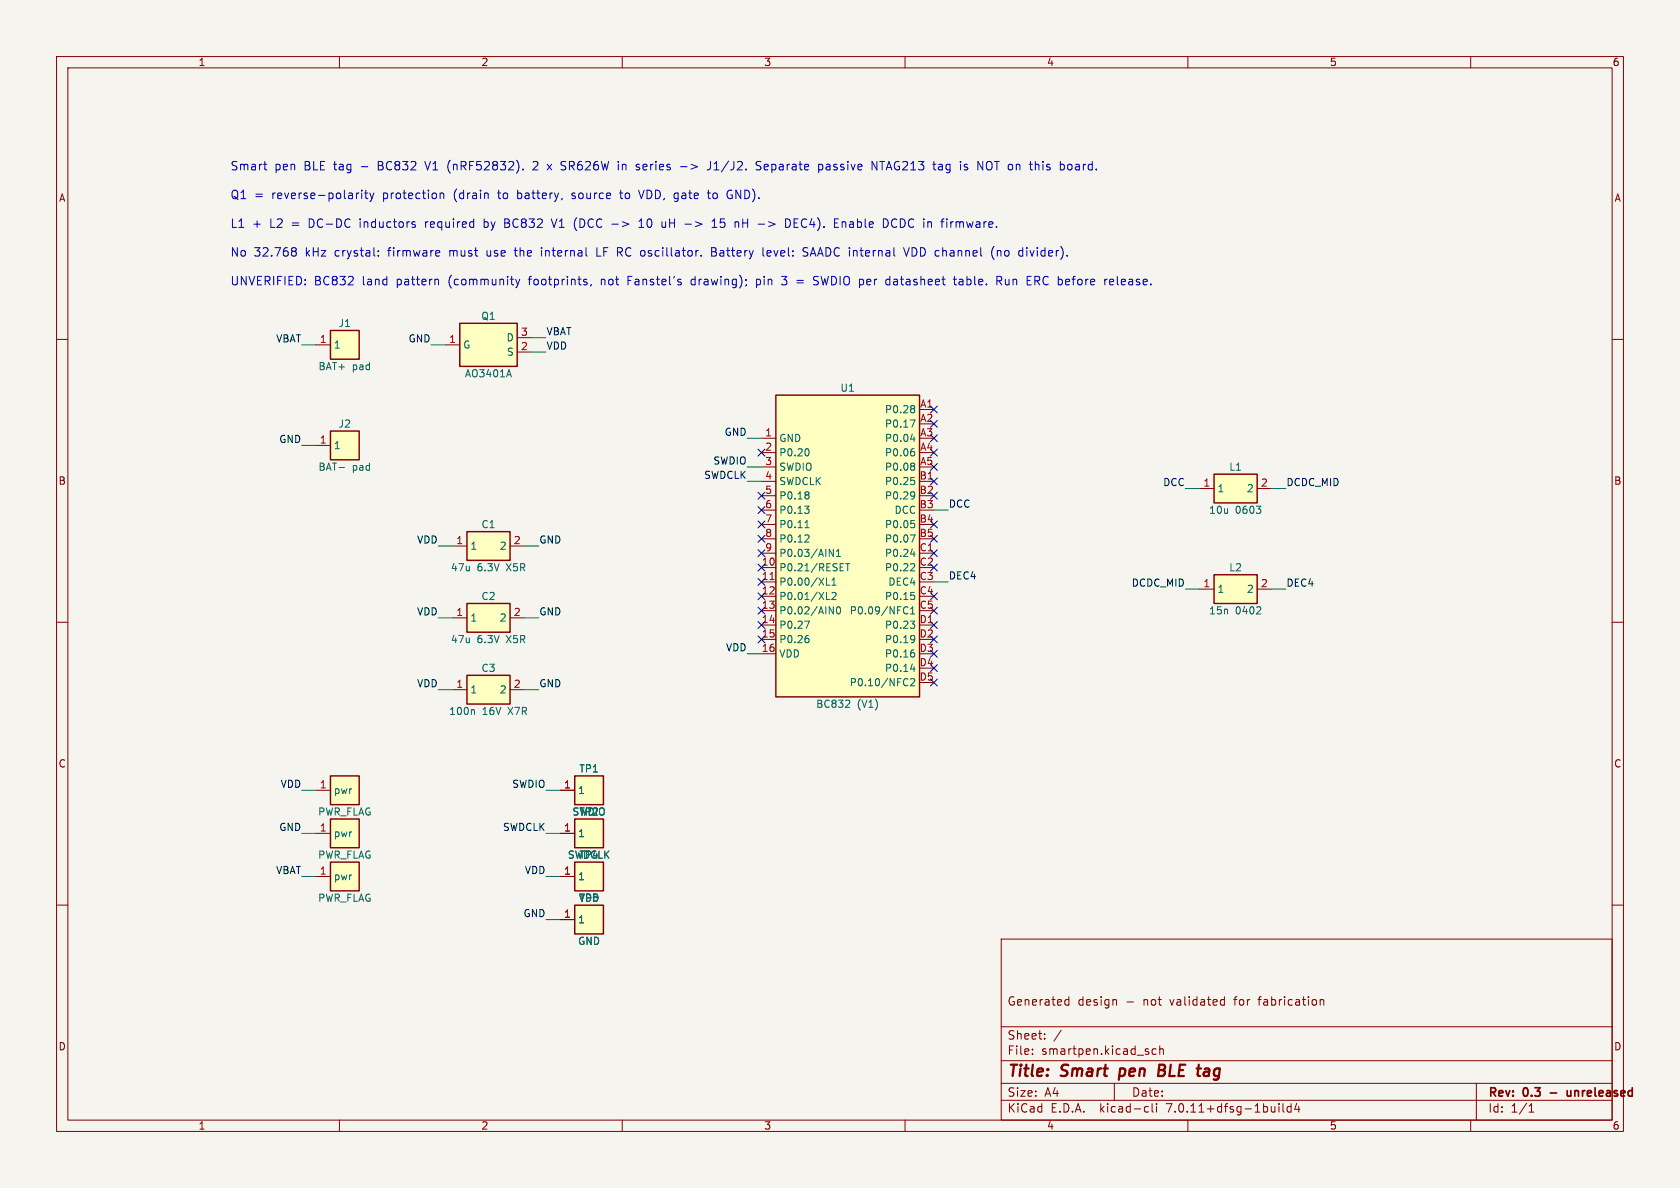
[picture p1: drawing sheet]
(kicad_sch (version 20230121) (generator eeschema)
 (paper "A4")
 (title_block (title "Smart pen BLE tag") (rev "0.3 - unreleased") (comment 1 "Generated design - not validated for fabrication"))
 (lib_symbols
  (symbol "smartpen:BC832_V1" (pin_names (offset 0.508)) (in_bom yes) (on_board yes)
   (property "Reference" "U" (at 0 27.94 0) (effects (font (size 1.27 1.27))))
   (property "Value" "BC832_V1" (at 0 -27.94 0) (effects (font (size 1.27 1.27))))
   (property "Footprint" "" (at 0 0 0) (effects (font (size 1.27 1.27)) hide))
   (property "Datasheet" "" (at 0 0 0) (effects (font (size 1.27 1.27)) hide))
   (symbol "BC832_V1_0_1" (rectangle (start -12.70 26.67) (end 12.70 -26.67) (stroke (width 0.254) (type default)) (fill (type background))))
   (symbol "BC832_V1_1_1"
    (pin power_in line (at -15.24 19.05 0) (length 2.54) (name "GND" (effects (font (size 1.27 1.27)))) (number "1" (effects (font (size 1.27 1.27)))))
    (pin bidirectional line (at -15.24 16.51 0) (length 2.54) (name "P0.20" (effects (font (size 1.27 1.27)))) (number "2" (effects (font (size 1.27 1.27)))))
    (pin bidirectional line (at -15.24 13.97 0) (length 2.54) (name "SWDIO" (effects (font (size 1.27 1.27)))) (number "3" (effects (font (size 1.27 1.27)))))
    (pin bidirectional line (at -15.24 11.43 0) (length 2.54) (name "SWDCLK" (effects (font (size 1.27 1.27)))) (number "4" (effects (font (size 1.27 1.27)))))
    (pin bidirectional line (at -15.24 8.89 0) (length 2.54) (name "P0.18" (effects (font (size 1.27 1.27)))) (number "5" (effects (font (size 1.27 1.27)))))
    (pin bidirectional line (at -15.24 6.35 0) (length 2.54) (name "P0.13" (effects (font (size 1.27 1.27)))) (number "6" (effects (font (size 1.27 1.27)))))
    (pin bidirectional line (at -15.24 3.81 0) (length 2.54) (name "P0.11" (effects (font (size 1.27 1.27)))) (number "7" (effects (font (size 1.27 1.27)))))
    (pin bidirectional line (at -15.24 1.27 0) (length 2.54) (name "P0.12" (effects (font (size 1.27 1.27)))) (number "8" (effects (font (size 1.27 1.27)))))
    (pin bidirectional line (at -15.24 -1.27 0) (length 2.54) (name "P0.03/AIN1" (effects (font (size 1.27 1.27)))) (number "9" (effects (font (size 1.27 1.27)))))
    (pin bidirectional line (at -15.24 -3.81 0) (length 2.54) (name "P0.21/RESET" (effects (font (size 1.27 1.27)))) (number "10" (effects (font (size 1.27 1.27)))))
    (pin bidirectional line (at -15.24 -6.35 0) (length 2.54) (name "P0.00/XL1" (effects (font (size 1.27 1.27)))) (number "11" (effects (font (size 1.27 1.27)))))
    (pin bidirectional line (at -15.24 -8.89 0) (length 2.54) (name "P0.01/XL2" (effects (font (size 1.27 1.27)))) (number "12" (effects (font (size 1.27 1.27)))))
    (pin bidirectional line (at -15.24 -11.43 0) (length 2.54) (name "P0.02/AIN0" (effects (font (size 1.27 1.27)))) (number "13" (effects (font (size 1.27 1.27)))))
    (pin bidirectional line (at -15.24 -13.97 0) (length 2.54) (name "P0.27" (effects (font (size 1.27 1.27)))) (number "14" (effects (font (size 1.27 1.27)))))
    (pin bidirectional line (at -15.24 -16.51 0) (length 2.54) (name "P0.26" (effects (font (size 1.27 1.27)))) (number "15" (effects (font (size 1.27 1.27)))))
    (pin power_in line (at -15.24 -19.05 0) (length 2.54) (name "VDD" (effects (font (size 1.27 1.27)))) (number "16" (effects (font (size 1.27 1.27)))))
    (pin bidirectional line (at 15.24 24.13 180) (length 2.54) (name "P0.28" (effects (font (size 1.27 1.27)))) (number "A1" (effects (font (size 1.27 1.27)))))
    (pin bidirectional line (at 15.24 21.59 180) (length 2.54) (name "P0.17" (effects (font (size 1.27 1.27)))) (number "A2" (effects (font (size 1.27 1.27)))))
    (pin bidirectional line (at 15.24 19.05 180) (length 2.54) (name "P0.04" (effects (font (size 1.27 1.27)))) (number "A3" (effects (font (size 1.27 1.27)))))
    (pin bidirectional line (at 15.24 16.51 180) (length 2.54) (name "P0.06" (effects (font (size 1.27 1.27)))) (number "A4" (effects (font (size 1.27 1.27)))))
    (pin bidirectional line (at 15.24 13.97 180) (length 2.54) (name "P0.08" (effects (font (size 1.27 1.27)))) (number "A5" (effects (font (size 1.27 1.27)))))
    (pin bidirectional line (at 15.24 11.43 180) (length 2.54) (name "P0.25" (effects (font (size 1.27 1.27)))) (number "B1" (effects (font (size 1.27 1.27)))))
    (pin bidirectional line (at 15.24 8.89 180) (length 2.54) (name "P0.29" (effects (font (size 1.27 1.27)))) (number "B2" (effects (font (size 1.27 1.27)))))
    (pin passive line (at 15.24 6.35 180) (length 2.54) (name "DCC" (effects (font (size 1.27 1.27)))) (number "B3" (effects (font (size 1.27 1.27)))))
    (pin bidirectional line (at 15.24 3.81 180) (length 2.54) (name "P0.05" (effects (font (size 1.27 1.27)))) (number "B4" (effects (font (size 1.27 1.27)))))
    (pin bidirectional line (at 15.24 1.27 180) (length 2.54) (name "P0.07" (effects (font (size 1.27 1.27)))) (number "B5" (effects (font (size 1.27 1.27)))))
    (pin bidirectional line (at 15.24 -1.27 180) (length 2.54) (name "P0.24" (effects (font (size 1.27 1.27)))) (number "C1" (effects (font (size 1.27 1.27)))))
    (pin bidirectional line (at 15.24 -3.81 180) (length 2.54) (name "P0.22" (effects (font (size 1.27 1.27)))) (number "C2" (effects (font (size 1.27 1.27)))))
    (pin passive line (at 15.24 -6.35 180) (length 2.54) (name "DEC4" (effects (font (size 1.27 1.27)))) (number "C3" (effects (font (size 1.27 1.27)))))
    (pin bidirectional line (at 15.24 -8.89 180) (length 2.54) (name "P0.15" (effects (font (size 1.27 1.27)))) (number "C4" (effects (font (size 1.27 1.27)))))
    (pin bidirectional line (at 15.24 -11.43 180) (length 2.54) (name "P0.09/NFC1" (effects (font (size 1.27 1.27)))) (number "C5" (effects (font (size 1.27 1.27)))))
    (pin bidirectional line (at 15.24 -13.97 180) (length 2.54) (name "P0.23" (effects (font (size 1.27 1.27)))) (number "D1" (effects (font (size 1.27 1.27)))))
    (pin bidirectional line (at 15.24 -16.51 180) (length 2.54) (name "P0.19" (effects (font (size 1.27 1.27)))) (number "D2" (effects (font (size 1.27 1.27)))))
    (pin bidirectional line (at 15.24 -19.05 180) (length 2.54) (name "P0.16" (effects (font (size 1.27 1.27)))) (number "D3" (effects (font (size 1.27 1.27)))))
    (pin bidirectional line (at 15.24 -21.59 180) (length 2.54) (name "P0.14" (effects (font (size 1.27 1.27)))) (number "D4" (effects (font (size 1.27 1.27)))))
    (pin bidirectional line (at 15.24 -24.13 180) (length 2.54) (name "P0.10/NFC2" (effects (font (size 1.27 1.27)))) (number "D5" (effects (font (size 1.27 1.27)))))))
  (symbol "smartpen:C" (pin_names (offset 0.508)) (in_bom yes) (on_board yes)
   (property "Reference" "C" (at 0 3.81 0) (effects (font (size 1.27 1.27))))
   (property "Value" "C" (at 0 -3.81 0) (effects (font (size 1.27 1.27))))
   (property "Footprint" "" (at 0 0 0) (effects (font (size 1.27 1.27)) hide))
   (property "Datasheet" "" (at 0 0 0) (effects (font (size 1.27 1.27)) hide))
   (symbol "C_0_1" (rectangle (start -3.81 2.54) (end 3.81 -2.54) (stroke (width 0.254) (type default)) (fill (type background))))
   (symbol "C_1_1"
    (pin passive line (at -6.35 0.00 0) (length 2.54) (name "1" (effects (font (size 1.27 1.27)))) (number "1" (effects (font (size 1.27 1.27)))))
    (pin passive line (at 6.35 0.00 180) (length 2.54) (name "2" (effects (font (size 1.27 1.27)))) (number "2" (effects (font (size 1.27 1.27)))))))
  (symbol "smartpen:L" (pin_names (offset 0.508)) (in_bom yes) (on_board yes)
   (property "Reference" "L" (at 0 3.81 0) (effects (font (size 1.27 1.27))))
   (property "Value" "L" (at 0 -3.81 0) (effects (font (size 1.27 1.27))))
   (property "Footprint" "" (at 0 0 0) (effects (font (size 1.27 1.27)) hide))
   (property "Datasheet" "" (at 0 0 0) (effects (font (size 1.27 1.27)) hide))
   (symbol "L_0_1" (rectangle (start -3.81 2.54) (end 3.81 -2.54) (stroke (width 0.254) (type default)) (fill (type background))))
   (symbol "L_1_1"
    (pin passive line (at -6.35 0.00 0) (length 2.54) (name "1" (effects (font (size 1.27 1.27)))) (number "1" (effects (font (size 1.27 1.27)))))
    (pin passive line (at 6.35 0.00 180) (length 2.54) (name "2" (effects (font (size 1.27 1.27)))) (number "2" (effects (font (size 1.27 1.27)))))))
  (symbol "smartpen:PMOS_GSD" (pin_names (offset 0.508)) (in_bom yes) (on_board yes)
   (property "Reference" "Q" (at 0 5.08 0) (effects (font (size 1.27 1.27))))
   (property "Value" "PMOS_GSD" (at 0 -5.08 0) (effects (font (size 1.27 1.27))))
   (property "Footprint" "" (at 0 0 0) (effects (font (size 1.27 1.27)) hide))
   (property "Datasheet" "" (at 0 0 0) (effects (font (size 1.27 1.27)) hide))
   (symbol "PMOS_GSD_0_1" (rectangle (start -5.08 3.81) (end 5.08 -3.81) (stroke (width 0.254) (type default)) (fill (type background))))
   (symbol "PMOS_GSD_1_1"
    (pin passive line (at -7.62 0.00 0) (length 2.54) (name "G" (effects (font (size 1.27 1.27)))) (number "1" (effects (font (size 1.27 1.27)))))
    (pin passive line (at 7.62 1.27 180) (length 2.54) (name "D" (effects (font (size 1.27 1.27)))) (number "3" (effects (font (size 1.27 1.27)))))
    (pin passive line (at 7.62 -1.27 180) (length 2.54) (name "S" (effects (font (size 1.27 1.27)))) (number "2" (effects (font (size 1.27 1.27)))))))
  (symbol "smartpen:PAD" (pin_names (offset 0.508)) (in_bom yes) (on_board yes)
   (property "Reference" "J" (at 0 3.81 0) (effects (font (size 1.27 1.27))))
   (property "Value" "PAD" (at 0 -3.81 0) (effects (font (size 1.27 1.27))))
   (property "Footprint" "" (at 0 0 0) (effects (font (size 1.27 1.27)) hide))
   (property "Datasheet" "" (at 0 0 0) (effects (font (size 1.27 1.27)) hide))
   (symbol "PAD_0_1" (rectangle (start -2.54 2.54) (end 2.54 -2.54) (stroke (width 0.254) (type default)) (fill (type background))))
   (symbol "PAD_1_1"
    (pin passive line (at -5.08 0.00 0) (length 2.54) (name "1" (effects (font (size 1.27 1.27)))) (number "1" (effects (font (size 1.27 1.27)))))))
  (symbol "smartpen:TESTPAD" (pin_names (offset 0.508)) (in_bom yes) (on_board yes)
   (property "Reference" "TP" (at 0 3.81 0) (effects (font (size 1.27 1.27))))
   (property "Value" "TESTPAD" (at 0 -3.81 0) (effects (font (size 1.27 1.27))))
   (property "Footprint" "" (at 0 0 0) (effects (font (size 1.27 1.27)) hide))
   (property "Datasheet" "" (at 0 0 0) (effects (font (size 1.27 1.27)) hide))
   (symbol "TESTPAD_0_1" (rectangle (start -2.54 2.54) (end 2.54 -2.54) (stroke (width 0.254) (type default)) (fill (type background))))
   (symbol "TESTPAD_1_1"
    (pin passive line (at -5.08 0.00 0) (length 2.54) (name "1" (effects (font (size 1.27 1.27)))) (number "1" (effects (font (size 1.27 1.27)))))))
  (symbol "smartpen:PWR_FLAG" (power) (pin_names (offset 0.508)) (in_bom no) (on_board no)
   (property "Reference" "#FLG" (at 0 3.81 0) (effects (font (size 1.27 1.27)) hide))
   (property "Value" "PWR_FLAG" (at 0 -3.81 0) (effects (font (size 1.27 1.27))))
   (property "Footprint" "" (at 0 0 0) (effects (font (size 1.27 1.27)) hide))
   (property "Datasheet" "" (at 0 0 0) (effects (font (size 1.27 1.27)) hide))
   (symbol "PWR_FLAG_0_1" (rectangle (start -2.54 2.54) (end 2.54 -2.54) (stroke (width 0.254) (type default)) (fill (type background))))
   (symbol "PWR_FLAG_1_1"
    (pin power_out line (at -5.08 0.00 0) (length 2.54) (name "pwr" (effects (font (size 1.27 1.27)))) (number "1" (effects (font (size 1.27 1.27))))))))
 (symbol (lib_id "smartpen:BC832_V1") (at 149.86 96.52 0) (unit 1) (in_bom yes) (on_board yes) (dnp no)
  (property "Reference" "U1" (at 149.86 68.58 0) (effects (font (size 1.27 1.27))))
  (property "Value" "BC832 (V1)" (at 149.86 124.46 0) (effects (font (size 1.27 1.27))))
  (property "Footprint" "smartpen:BC832_V1_pen" (at 149.86 96.52 0) (effects (font (size 1.27 1.27)) hide))
  (property "Datasheet" "" (at 149.86 96.52 0) (effects (font (size 1.27 1.27)) hide))
  (property "MPN" "Fanstel BC832 (order the V1 revision)" (at 149.86 96.52 0) (effects (font (size 1.27 1.27)) hide)) (pin "1") (pin "2") (pin "3") (pin "4") (pin "5") (pin "6") (pin "7") (pin "8") (pin "9") (pin "10") (pin "11") (pin "12") (pin "13") (pin "14") (pin "15") (pin "16") (pin "A1") (pin "A2") (pin "A3") (pin "A4") (pin "A5") (pin "B1") (pin "B2") (pin "B3") (pin "B4") (pin "B5") (pin "C1") (pin "C2") (pin "C3") (pin "C4") (pin "C5") (pin "D1") (pin "D2") (pin "D3") (pin "D4") (pin "D5"))
 (wire (pts (xy 134.62 77.47) (xy 132.08 77.47)) (stroke (width 0) (type default)))
 (label "GND" (at 132.08 77.47 180) (effects (font (size 1.27 1.27)) (justify right bottom)))
 (no_connect (at 134.62 80.01))
 (wire (pts (xy 134.62 82.55) (xy 132.08 82.55)) (stroke (width 0) (type default)))
 (label "SWDIO" (at 132.08 82.55 180) (effects (font (size 1.27 1.27)) (justify right bottom)))
 (wire (pts (xy 134.62 85.09) (xy 132.08 85.09)) (stroke (width 0) (type default)))
 (label "SWDCLK" (at 132.08 85.09 180) (effects (font (size 1.27 1.27)) (justify right bottom)))
 (no_connect (at 134.62 87.63))
 (no_connect (at 134.62 90.17))
 (no_connect (at 134.62 92.71))
 (no_connect (at 134.62 95.25))
 (no_connect (at 134.62 97.79))
 (no_connect (at 134.62 100.33))
 (no_connect (at 134.62 102.87))
 (no_connect (at 134.62 105.41))
 (no_connect (at 134.62 107.95))
 (no_connect (at 134.62 110.49))
 (no_connect (at 134.62 113.03))
 (wire (pts (xy 134.62 115.57) (xy 132.08 115.57)) (stroke (width 0) (type default)))
 (label "VDD" (at 132.08 115.57 180) (effects (font (size 1.27 1.27)) (justify right bottom)))
 (no_connect (at 165.10 72.39))
 (no_connect (at 165.10 74.93))
 (no_connect (at 165.10 77.47))
 (no_connect (at 165.10 80.01))
 (no_connect (at 165.10 82.55))
 (no_connect (at 165.10 85.09))
 (no_connect (at 165.10 87.63))
 (wire (pts (xy 165.10 90.17) (xy 167.64 90.17)) (stroke (width 0) (type default)))
 (label "DCC" (at 167.64 90.17 0) (effects (font (size 1.27 1.27)) (justify left bottom)))
 (no_connect (at 165.10 92.71))
 (no_connect (at 165.10 95.25))
 (no_connect (at 165.10 97.79))
 (no_connect (at 165.10 100.33))
 (wire (pts (xy 165.10 102.87) (xy 167.64 102.87)) (stroke (width 0) (type default)))
 (label "DEC4" (at 167.64 102.87 0) (effects (font (size 1.27 1.27)) (justify left bottom)))
 (no_connect (at 165.10 105.41))
 (no_connect (at 165.10 107.95))
 (no_connect (at 165.10 110.49))
 (no_connect (at 165.10 113.03))
 (no_connect (at 165.10 115.57))
 (no_connect (at 165.10 118.11))
 (no_connect (at 165.10 120.65))
 (symbol (lib_id "smartpen:PAD") (at 60.96 60.96 0) (unit 1) (in_bom yes) (on_board yes) (dnp no)
  (property "Reference" "J1" (at 60.96 57.15 0) (effects (font (size 1.27 1.27))))
  (property "Value" "BAT+ pad" (at 60.96 64.77 0) (effects (font (size 1.27 1.27))))
  (property "Footprint" "smartpen:BatteryPad_1.2x3.0mm" (at 60.96 60.96 0) (effects (font (size 1.27 1.27)) hide))
  (property "Datasheet" "" (at 60.96 60.96 0) (effects (font (size 1.27 1.27)) hide)) (pin "1"))
 (wire (pts (xy 55.88 60.96) (xy 53.34 60.96)) (stroke (width 0) (type default)))
 (label "VBAT" (at 53.34 60.96 180) (effects (font (size 1.27 1.27)) (justify right bottom)))
 (symbol (lib_id "smartpen:PAD") (at 60.96 78.74 0) (unit 1) (in_bom yes) (on_board yes) (dnp no)
  (property "Reference" "J2" (at 60.96 74.93 0) (effects (font (size 1.27 1.27))))
  (property "Value" "BAT- pad" (at 60.96 82.55 0) (effects (font (size 1.27 1.27))))
  (property "Footprint" "smartpen:BatteryPad_1.2x3.0mm" (at 60.96 78.74 0) (effects (font (size 1.27 1.27)) hide))
  (property "Datasheet" "" (at 60.96 78.74 0) (effects (font (size 1.27 1.27)) hide)) (pin "1"))
 (wire (pts (xy 55.88 78.74) (xy 53.34 78.74)) (stroke (width 0) (type default)))
 (label "GND" (at 53.34 78.74 180) (effects (font (size 1.27 1.27)) (justify right bottom)))
 (symbol (lib_id "smartpen:PMOS_GSD") (at 86.36 60.96 0) (unit 1) (in_bom yes) (on_board yes) (dnp no)
  (property "Reference" "Q1" (at 86.36 55.88 0) (effects (font (size 1.27 1.27))))
  (property "Value" "AO3401A" (at 86.36 66.04 0) (effects (font (size 1.27 1.27))))
  (property "Footprint" "smartpen:SOT-23" (at 86.36 60.96 0) (effects (font (size 1.27 1.27)) hide))
  (property "Datasheet" "" (at 86.36 60.96 0) (effects (font (size 1.27 1.27)) hide))
  (property "MPN" "AOS AO3401A" (at 86.36 60.96 0) (effects (font (size 1.27 1.27)) hide))
  (property "LCSC" "C15127" (at 86.36 60.96 0) (effects (font (size 1.27 1.27)) hide)) (pin "1") (pin "3") (pin "2"))
 (wire (pts (xy 78.74 60.96) (xy 76.20 60.96)) (stroke (width 0) (type default)))
 (label "GND" (at 76.20 60.96 180) (effects (font (size 1.27 1.27)) (justify right bottom)))
 (wire (pts (xy 93.98 59.69) (xy 96.52 59.69)) (stroke (width 0) (type default)))
 (label "VBAT" (at 96.52 59.69 0) (effects (font (size 1.27 1.27)) (justify left bottom)))
 (wire (pts (xy 93.98 62.23) (xy 96.52 62.23)) (stroke (width 0) (type default)))
 (label "VDD" (at 96.52 62.23 0) (effects (font (size 1.27 1.27)) (justify left bottom)))
 (symbol (lib_id "smartpen:C") (at 86.36 96.52 0) (unit 1) (in_bom yes) (on_board yes) (dnp no)
  (property "Reference" "C1" (at 86.36 92.71 0) (effects (font (size 1.27 1.27))))
  (property "Value" "47u 6.3V X5R" (at 86.36 100.33 0) (effects (font (size 1.27 1.27))))
  (property "Footprint" "smartpen:C_0805_2012Metric" (at 86.36 96.52 0) (effects (font (size 1.27 1.27)) hide))
  (property "Datasheet" "" (at 86.36 96.52 0) (effects (font (size 1.27 1.27)) hide))
  (property "MPN" "Murata GRM21BR60J476ME15L" (at 86.36 96.52 0) (effects (font (size 1.27 1.27)) hide)) (pin "1") (pin "2"))
 (wire (pts (xy 80.01 96.52) (xy 77.47 96.52)) (stroke (width 0) (type default)))
 (label "VDD" (at 77.47 96.52 180) (effects (font (size 1.27 1.27)) (justify right bottom)))
 (wire (pts (xy 92.71 96.52) (xy 95.25 96.52)) (stroke (width 0) (type default)))
 (label "GND" (at 95.25 96.52 0) (effects (font (size 1.27 1.27)) (justify left bottom)))
 (symbol (lib_id "smartpen:C") (at 86.36 109.22 0) (unit 1) (in_bom yes) (on_board yes) (dnp no)
  (property "Reference" "C2" (at 86.36 105.41 0) (effects (font (size 1.27 1.27))))
  (property "Value" "47u 6.3V X5R" (at 86.36 113.03 0) (effects (font (size 1.27 1.27))))
  (property "Footprint" "smartpen:C_0805_2012Metric" (at 86.36 109.22 0) (effects (font (size 1.27 1.27)) hide))
  (property "Datasheet" "" (at 86.36 109.22 0) (effects (font (size 1.27 1.27)) hide))
  (property "MPN" "Murata GRM21BR60J476ME15L" (at 86.36 109.22 0) (effects (font (size 1.27 1.27)) hide)) (pin "1") (pin "2"))
 (wire (pts (xy 80.01 109.22) (xy 77.47 109.22)) (stroke (width 0) (type default)))
 (label "VDD" (at 77.47 109.22 180) (effects (font (size 1.27 1.27)) (justify right bottom)))
 (wire (pts (xy 92.71 109.22) (xy 95.25 109.22)) (stroke (width 0) (type default)))
 (label "GND" (at 95.25 109.22 0) (effects (font (size 1.27 1.27)) (justify left bottom)))
 (symbol (lib_id "smartpen:C") (at 86.36 121.92 0) (unit 1) (in_bom yes) (on_board yes) (dnp no)
  (property "Reference" "C3" (at 86.36 118.11 0) (effects (font (size 1.27 1.27))))
  (property "Value" "100n 16V X7R" (at 86.36 125.73 0) (effects (font (size 1.27 1.27))))
  (property "Footprint" "smartpen:C_0402_1005Metric" (at 86.36 121.92 0) (effects (font (size 1.27 1.27)) hide))
  (property "Datasheet" "" (at 86.36 121.92 0) (effects (font (size 1.27 1.27)) hide))
  (property "MPN" "Samsung CL05B104KO5NNNC" (at 86.36 121.92 0) (effects (font (size 1.27 1.27)) hide)) (pin "1") (pin "2"))
 (wire (pts (xy 80.01 121.92) (xy 77.47 121.92)) (stroke (width 0) (type default)))
 (label "VDD" (at 77.47 121.92 180) (effects (font (size 1.27 1.27)) (justify right bottom)))
 (wire (pts (xy 92.71 121.92) (xy 95.25 121.92)) (stroke (width 0) (type default)))
 (label "GND" (at 95.25 121.92 0) (effects (font (size 1.27 1.27)) (justify left bottom)))
 (symbol (lib_id "smartpen:L") (at 218.44 86.36 0) (unit 1) (in_bom yes) (on_board yes) (dnp no)
  (property "Reference" "L1" (at 218.44 82.55 0) (effects (font (size 1.27 1.27))))
  (property "Value" "10u 0603" (at 218.44 90.17 0) (effects (font (size 1.27 1.27))))
  (property "Footprint" "smartpen:L_0603_1608Metric" (at 218.44 86.36 0) (effects (font (size 1.27 1.27)) hide))
  (property "Datasheet" "" (at 218.44 86.36 0) (effects (font (size 1.27 1.27)) hide))
  (property "MPN" "Taiyo Yuden LBMF1608T100K" (at 218.44 86.36 0) (effects (font (size 1.27 1.27)) hide)) (pin "1") (pin "2"))
 (wire (pts (xy 212.09 86.36) (xy 209.55 86.36)) (stroke (width 0) (type default)))
 (label "DCC" (at 209.55 86.36 180) (effects (font (size 1.27 1.27)) (justify right bottom)))
 (wire (pts (xy 224.79 86.36) (xy 227.33 86.36)) (stroke (width 0) (type default)))
 (label "DCDC_MID" (at 227.33 86.36 0) (effects (font (size 1.27 1.27)) (justify left bottom)))
 (symbol (lib_id "smartpen:L") (at 218.44 104.14 0) (unit 1) (in_bom yes) (on_board yes) (dnp no)
  (property "Reference" "L2" (at 218.44 100.33 0) (effects (font (size 1.27 1.27))))
  (property "Value" "15n 0402" (at 218.44 107.95 0) (effects (font (size 1.27 1.27))))
  (property "Footprint" "smartpen:L_0402_1005Metric" (at 218.44 104.14 0) (effects (font (size 1.27 1.27)) hide))
  (property "Datasheet" "" (at 218.44 104.14 0) (effects (font (size 1.27 1.27)) hide))
  (property "MPN" "Taiyo Yuden HK100515NJ-T" (at 218.44 104.14 0) (effects (font (size 1.27 1.27)) hide)) (pin "1") (pin "2"))
 (wire (pts (xy 212.09 104.14) (xy 209.55 104.14)) (stroke (width 0) (type default)))
 (label "DCDC_MID" (at 209.55 104.14 180) (effects (font (size 1.27 1.27)) (justify right bottom)))
 (wire (pts (xy 224.79 104.14) (xy 227.33 104.14)) (stroke (width 0) (type default)))
 (label "DEC4" (at 227.33 104.14 0) (effects (font (size 1.27 1.27)) (justify left bottom)))
 (symbol (lib_id "smartpen:TESTPAD") (at 104.14 139.70 0) (unit 1) (in_bom yes) (on_board yes) (dnp no)
  (property "Reference" "TP1" (at 104.14 135.89 0) (effects (font (size 1.27 1.27))))
  (property "Value" "SWDIO" (at 104.14 143.51 0) (effects (font (size 1.27 1.27))))
  (property "Footprint" "smartpen:TestPad_D1.0mm" (at 104.14 139.70 0) (effects (font (size 1.27 1.27)) hide))
  (property "Datasheet" "" (at 104.14 139.70 0) (effects (font (size 1.27 1.27)) hide)) (pin "1"))
 (wire (pts (xy 99.06 139.70) (xy 96.52 139.70)) (stroke (width 0) (type default)))
 (label "SWDIO" (at 96.52 139.70 180) (effects (font (size 1.27 1.27)) (justify right bottom)))
 (symbol (lib_id "smartpen:TESTPAD") (at 104.14 147.32 0) (unit 1) (in_bom yes) (on_board yes) (dnp no)
  (property "Reference" "TP2" (at 104.14 143.51 0) (effects (font (size 1.27 1.27))))
  (property "Value" "SWDCLK" (at 104.14 151.13 0) (effects (font (size 1.27 1.27))))
  (property "Footprint" "smartpen:TestPad_D1.0mm" (at 104.14 147.32 0) (effects (font (size 1.27 1.27)) hide))
  (property "Datasheet" "" (at 104.14 147.32 0) (effects (font (size 1.27 1.27)) hide)) (pin "1"))
 (wire (pts (xy 99.06 147.32) (xy 96.52 147.32)) (stroke (width 0) (type default)))
 (label "SWDCLK" (at 96.52 147.32 180) (effects (font (size 1.27 1.27)) (justify right bottom)))
 (symbol (lib_id "smartpen:TESTPAD") (at 104.14 154.94 0) (unit 1) (in_bom yes) (on_board yes) (dnp no)
  (property "Reference" "TP4" (at 104.14 151.13 0) (effects (font (size 1.27 1.27))))
  (property "Value" "VDD" (at 104.14 158.75 0) (effects (font (size 1.27 1.27))))
  (property "Footprint" "smartpen:TestPad_D1.0mm" (at 104.14 154.94 0) (effects (font (size 1.27 1.27)) hide))
  (property "Datasheet" "" (at 104.14 154.94 0) (effects (font (size 1.27 1.27)) hide)) (pin "1"))
 (wire (pts (xy 99.06 154.94) (xy 96.52 154.94)) (stroke (width 0) (type default)))
 (label "VDD" (at 96.52 154.94 180) (effects (font (size 1.27 1.27)) (justify right bottom)))
 (symbol (lib_id "smartpen:TESTPAD") (at 104.14 162.56 0) (unit 1) (in_bom yes) (on_board yes) (dnp no)
  (property "Reference" "TP5" (at 104.14 158.75 0) (effects (font (size 1.27 1.27))))
  (property "Value" "GND" (at 104.14 166.37 0) (effects (font (size 1.27 1.27))))
  (property "Footprint" "smartpen:TestPad_D1.0mm" (at 104.14 162.56 0) (effects (font (size 1.27 1.27)) hide))
  (property "Datasheet" "" (at 104.14 162.56 0) (effects (font (size 1.27 1.27)) hide)) (pin "1"))
 (wire (pts (xy 99.06 162.56) (xy 96.52 162.56)) (stroke (width 0) (type default)))
 (label "GND" (at 96.52 162.56 180) (effects (font (size 1.27 1.27)) (justify right bottom)))
 (symbol (lib_id "smartpen:PWR_FLAG") (at 60.96 139.70 0) (unit 1) (in_bom no) (on_board no) (dnp no)
  (property "Reference" "#FLG01" (at 60.96 135.89 0) (effects (font (size 1.27 1.27)) hide))
  (property "Value" "PWR_FLAG" (at 60.96 143.51 0) (effects (font (size 1.27 1.27))))
  (property "Footprint" "" (at 60.96 139.70 0) (effects (font (size 1.27 1.27)) hide))
  (property "Datasheet" "" (at 60.96 139.70 0) (effects (font (size 1.27 1.27)) hide)) (pin "1"))
 (wire (pts (xy 55.88 139.70) (xy 53.34 139.70)) (stroke (width 0) (type default)))
 (label "VDD" (at 53.34 139.70 180) (effects (font (size 1.27 1.27)) (justify right bottom)))
 (symbol (lib_id "smartpen:PWR_FLAG") (at 60.96 147.32 0) (unit 1) (in_bom no) (on_board no) (dnp no)
  (property "Reference" "#FLG02" (at 60.96 143.51 0) (effects (font (size 1.27 1.27)) hide))
  (property "Value" "PWR_FLAG" (at 60.96 151.13 0) (effects (font (size 1.27 1.27))))
  (property "Footprint" "" (at 60.96 147.32 0) (effects (font (size 1.27 1.27)) hide))
  (property "Datasheet" "" (at 60.96 147.32 0) (effects (font (size 1.27 1.27)) hide)) (pin "1"))
 (wire (pts (xy 55.88 147.32) (xy 53.34 147.32)) (stroke (width 0) (type default)))
 (label "GND" (at 53.34 147.32 180) (effects (font (size 1.27 1.27)) (justify right bottom)))
 (symbol (lib_id "smartpen:PWR_FLAG") (at 60.96 154.94 0) (unit 1) (in_bom no) (on_board no) (dnp no)
  (property "Reference" "#FLG03" (at 60.96 151.13 0) (effects (font (size 1.27 1.27)) hide))
  (property "Value" "PWR_FLAG" (at 60.96 158.75 0) (effects (font (size 1.27 1.27))))
  (property "Footprint" "" (at 60.96 154.94 0) (effects (font (size 1.27 1.27)) hide))
  (property "Datasheet" "" (at 60.96 154.94 0) (effects (font (size 1.27 1.27)) hide)) (pin "1"))
 (wire (pts (xy 55.88 154.94) (xy 53.34 154.94)) (stroke (width 0) (type default)))
 (label "VBAT" (at 53.34 154.94 180) (effects (font (size 1.27 1.27)) (justify right bottom)))
 (text "Smart pen BLE tag - BC832 V1 (nRF52832). 2 x SR626W in series -> J1/J2. Separate passive NTAG213 tag is NOT on this board." (at 40.64 30.48 0) (effects (font (size 1.5 1.5)) (justify left bottom)))
 (text "Q1 = reverse-polarity protection (drain to battery, source to VDD, gate to GND)." (at 40.64 35.56 0) (effects (font (size 1.5 1.5)) (justify left bottom)))
 (text "L1 + L2 = DC-DC inductors required by BC832 V1 (DCC -> 10 uH -> 15 nH -> DEC4). Enable DCDC in firmware." (at 40.64 40.64 0) (effects (font (size 1.5 1.5)) (justify left bottom)))
 (text "No 32.768 kHz crystal: firmware must use the internal LF RC oscillator. Battery level: SAADC internal VDD channel (no divider)." (at 40.64 45.72 0) (effects (font (size 1.5 1.5)) (justify left bottom)))
 (text "UNVERIFIED: BC832 land pattern (community footprints, not Fanstel's drawing); pin 3 = SWDIO per datasheet table. Run ERC before release." (at 40.64 50.80 0) (effects (font (size 1.5 1.5)) (justify left bottom)))
 (sheet_instances (path "" (page "1"))))
